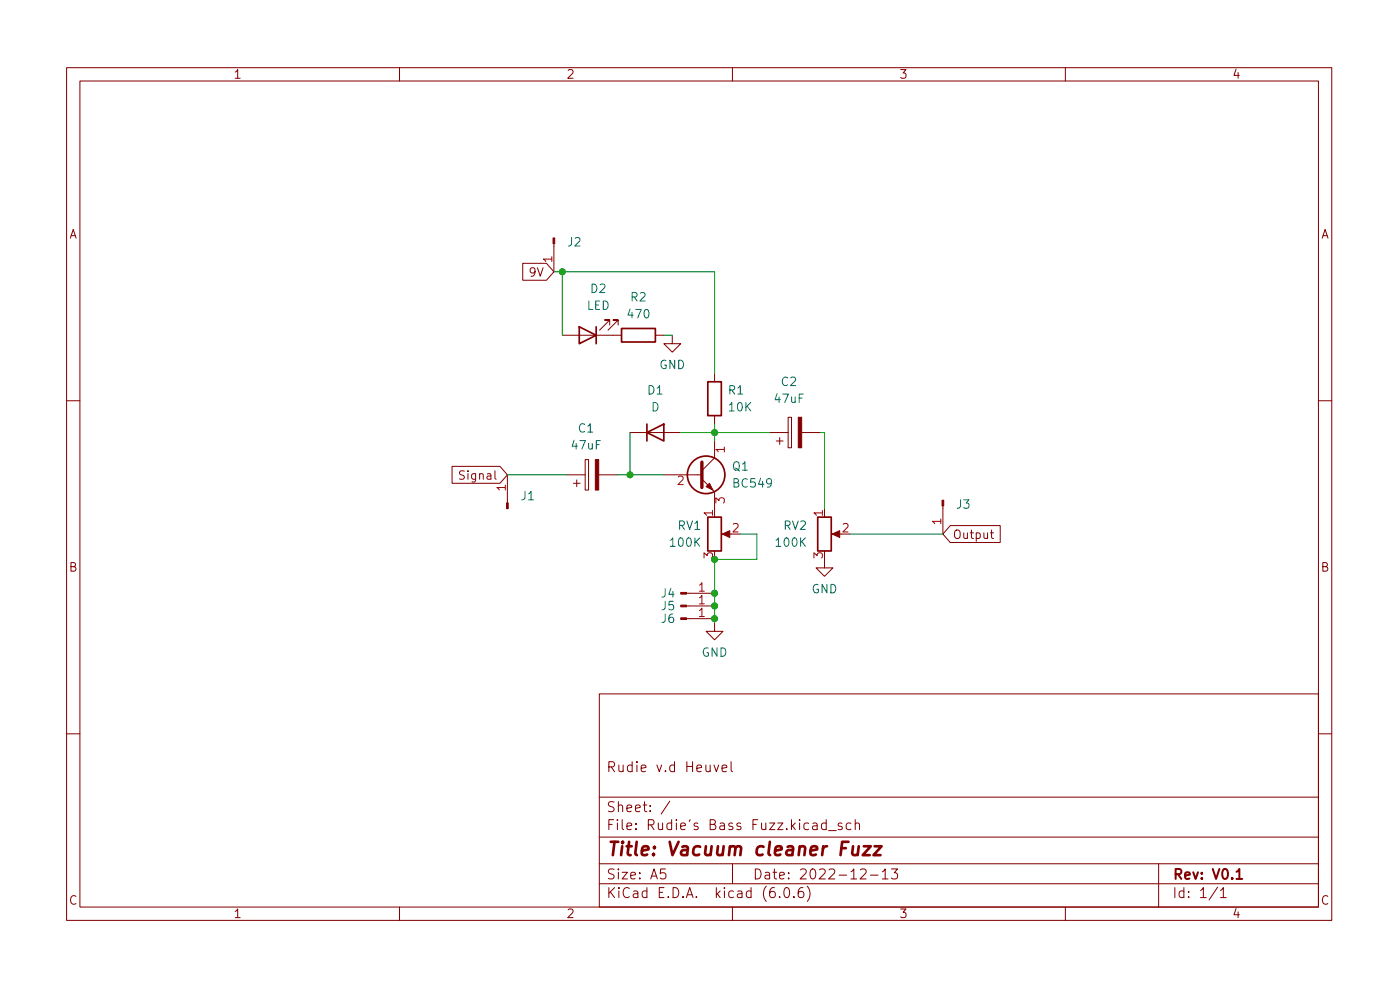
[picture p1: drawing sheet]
<svg xmlns="http://www.w3.org/2000/svg" width="210mm" height="148mm" viewBox="0 0 210 148" stroke-linecap="round" stroke-linejoin="round" font-family="sans-serif">
<g fill="none" stroke="#840000" stroke-width=".15">
<path d="M10 10.2h190v128h-190zM12 12.2h186v124h-186zM60 10.2v2M110 10.2v2M160 10.2v2M78.5 39.5h3.6l1.1 1.3-1.1 1.3h-3.6zM83.2 36.6v4.2M84.5 50.3h8.8M91.6 48.8v-.8h-.8h.8l-1.6 1.6M92.8 48.8v-.8h-.7h.7l-1.5 1.6M98.4 50.3h1.3M101 50.3v1.3h1.2l-1.2 1.3-1.3-1.3h1.3"/>
<path d="M107.3 56v1.3M10 60.2h2M67.9 70h7.2l1.1 1.3-1.1 1.3h-7.2zM76.2 71.3v4.2M85.1 71.3h2.8M86.1 72.6h1M86.6 72v1.1M87.9 69h.5v4.6h-.5zM89.9 71.3h2.8M94.6 64.9h7.6M99.7 71.3h5.7M105.4 71.9l1.9 1.9v2.6"/>
<path d="M107.3 66.2v2.5l-1.9 1.9M107.3 62.4v1.3M115.6 64.9h2.8M116.6 66.2h1M117.1 65.7v1M118.4 62.6h.5v4.6h-.5zM120.4 64.9h2.8M141.6 76v4.2M142.7 78.9h7.5v2.5h-7.5l-1.1-1.2zM148.7 80h.5M148.9 79.6v1.1l.3 .1M198 60.2h2"/>
<path d="M103.1 92.9h4.2M103.1 91h4.2M103.1 89.1h4.2M107.3 93.5v1.3h1.3l-1.3 1.2-1.3-1.2h1.3M108.8 80.2h1.1M123.8 84v1.3h1.3l-1.3 1.2-1.2-1.2h1.2M125.3 80.2h1.1M10 110.2h2M90 104.2h108v32h-108zM90 119.7h108M107.2 114.8l.4 1 .3-1M108.4 115.3l.8-.1-.1-.3-.4-.1-.3 .3 .1 .7h.6"/>
<path d="M109.8 114.3v1.3l.2 .2M198 110.2h2M60 136.2v2M90 132.7h108M90 129.7h108M90 125.7h108M99.9 130.4h-.7v.8l.2-.2 .5 .1 .1 .2-.1 .5-.2 .1h-.3l-.2-.1M100.6 120.3l-1.3 1.9M110 136.2v2M110 129.7v3M117.1 134.6v.1M117.9 133.3l.3-.1a.94 .94 0 0 1 0 1.5h-.1a1 1 0 0 1-.2-1.4z"/>
<path d="M119.2 134.6v.1M120.6 133.2a.59 .59 0 0 0-.7 .7v.6l.1 .2h.4l.3-.1v-.5l-.1-.2-.4-.1-.3 .3M121.2 133a1.72 1.72 0 0 1 0 2.3M124.1 123.6l-.4-.1-.3 .3v.5l.1 .2h.6M124.1 123v1.5M124.4 124.7h1.2M126.4 123.6l-.3-.1-.2 .3v.2l.5 .1v.4h-.5M127.8 123.6l-.4-.1-.3 .3v.5l.1 .2h.6M128.4 123.7a.37 .37 0 0 1 .7 .1v.7M128.4 123v1.5M129.2 130.6l.2-.2 .5 .1a.41 .41 0 0 1 .1 .6l-.8 .8h.9M130.7 131.4h1.2"/>
<path d="M132.5 130.9l.4-.5v1.5M132.5 131.9h.9M133.9 130.4h.9l-.5 .6a.41 .41 0 0 1 .5 .3v.4l-.1 .2h-.6l-.2-.1M160 136.2v2M174 129.7v6.5M182.9 133.2l-1.3 1.9M183.3 133.7l.4-.5v1.5M183.3 134.7h.9"/>
</g>
<path d="M185.7 130.9l.4-.5v1.5M185.7 131.9h.9" fill="none" stroke="#840000" stroke-width=".3"/>
<path d="M128.1 127l-.1 1.1 .1 .2a.57 .57 0 0 0 .7-.1M129 127l-.2 1.4M129.7 127h1.1l-1.2 1.4h1M131.4 127h1l-1.2 1.4h1" fill="none" stroke="#840000" stroke-width=".4"/>
<g fill="#840000" stroke="#840000" stroke-width=".15">
<path d="M76.1 75.5h.2v.9h-.2z"/>
<path d="M119.9 62.6h.5v4.6h-.5z"/>
<path d="M106 73.1l.6-.5 .5 1z"/>
<path d="M89.4 69h.5v4.6h-.5z"/>
<path d="M83.1 35.7h.2v.9h-.2z"/>
<path d="M102.2 92.7h.9v.3h-.9z"/>
<path d="M102.2 90.8h.9v.3h-.9z"/>
<path d="M108.5 80.2l1.1-.5v1z"/>
<path d="M102.2 88.9h.9v.3h-.9z"/>
<path d="M125 80.2l1.1-.5v1z"/>
<path d="M141.5 75.1h.2v.9h-.2z"/>
</g>
<path d="M105.4 69.4v3.8" fill="none" stroke="#840000" stroke-width=".51"/>
<g fill="none" stroke="#840000" stroke-width=".25">
<path d="M87 49.1l2.5 1.2-2.5 1.3zM89.5 49.1v2.5M93.3 49.3h5.1v2h-5.1zM106.3 57.3h2v5.1h-2zM97.2 64.9l2.5-1.2v2.5zM97.2 63.7v2.5M106.3 77.6h2v5.1h-2zM122.8 77.6h2v5.1h-2z"/>
<circle cx="106" cy="71.3" r="2.82"/>
</g>
<path d="M83.2 40.8h24.1v15.2M84.5 40.8v9.5M99.7 50.3h1.3M76.2 71.3h8.9M92.7 71.3h7M94.6 64.9v6.4M102.2 64.9h13.4M107.3 63.7v2.5M123.2 64.9h.6v11.5M111.1 80.2h2.6v3.8h-6.4v9.5M127.6 80.2h14" fill="none" stroke="#009600" stroke-width=".15"/>
<g fill="#009600" stroke="#009600" stroke-width=".15">
<circle cx="107.3" cy="64.9" r=".46"/>
<circle cx="84.5" cy="40.8" r=".46"/>
<circle cx="94.6" cy="71.3" r=".46"/>
<circle cx="107.3" cy="92.9" r=".46"/>
<circle cx="107.3" cy="91" r=".46"/>
<circle cx="107.3" cy="89.1" r=".46"/>
<circle cx="107.3" cy="84" r=".46"/>
</g>
<text font-size="2.8" fill="#840000" x="91" y="128.5">Title: Vacuum cleaner Fuzz</text>
<g font-size="2.1" fill="#840000">
<text x="91" y="115.9">Rudie v.d Heuvel</text>
<text x="91" y="124.6">File: Rudie's Bass Fuzz.kicad_sch</text>
<text x="91" y="121.9">Sheet: /</text>
<text x="91" y="134.8">KiCad E.D.A. kicad (6.0.6)</text>
<text x="91" y="132">Size: A5</text>
<text x="113" y="132">Date: 2022-12-13</text>
<text x="176" y="132">Rev: V0.1</text>
<text x="176" y="134.8">Id: 1/1</text>
</g>
<g font-size="1.8" fill="#840000">
<text x="35" y="11.8">1</text>
<text x="85" y="11.8">2</text>
<text x="135" y="11.8">3</text>
<text x="185" y="11.8">4</text>
<text x="10.3" y="35.8">A</text>
<text x="198.4" y="35.8">A</text>
<text x="79.6" y="41.5">9V</text>
<text x="69.5" y="72">Signal</text>
<text x="143" y="80.9">Output</text>
<text x="10.3" y="85.8">B</text>
<text x="198.4" y="85.8">B</text>
<text x="10.3" y="135.8">C</text>
<text x="35" y="137.8">1</text>
<text x="85" y="137.8">2</text>
<text x="135" y="137.8">3</text>
<text x="185" y="137.8">4</text>
<text x="198.4" y="135.8">C</text>
</g>
<g font-size="1.8" fill="#a90000">
<text x="82.9" y="39.4" transform="rotate(-90 82.9 39.4)">1</text>
<text x="108.8" y="68" transform="rotate(-90 108.8 68)">1</text>
<text x="75.9" y="73.7" transform="rotate(-90 75.9 73.7)">1</text>
<text x="101.7" y="72.8">2</text>
<text x="107.1" y="77.5" transform="rotate(-90 107.1 77.5)">1</text>
<text x="108.8" y="75.6" transform="rotate(-90 108.8 75.6)">3</text>
<text x="123.6" y="77.5" transform="rotate(-90 123.6 77.5)">1</text>
<text x="107.1" y="83.8" transform="rotate(-90 107.1 83.8)">3</text>
<text x="110" y="79.9">2</text>
<text x="123.6" y="83.8" transform="rotate(-90 123.6 83.8)">3</text>
<text x="126.5" y="79.9">2</text>
<text x="141.4" y="78.8" transform="rotate(-90 141.4 78.8)">1</text>
<text x="104.9" y="88.8">1</text>
<text x="104.9" y="92.6">1</text>
<text x="104.9" y="90.7">1</text>
</g>
<g font-size="1.8" fill="#006464">
<text x="85.3" y="37">J2</text>
<text x="88.1" y="46.5">LED</text>
<text x="88.7" y="44">D2</text>
<text x="94.4" y="47.8">470</text>
<text x="94.8" y="45.2">R2</text>
<text x="97.3" y="59.2">D1</text>
<text x="99" y="55.4">GND</text>
<text x="109.4" y="59.2">R1</text>
<text x="117.4" y="57.9">C2</text>
<text x="86.9" y="64.9">C1</text>
<text x="97.8" y="61.8">D</text>
<text x="109.5" y="61.8">10K</text>
<text x="116.4" y="60.5">47uF</text>
<text x="85.9" y="67.5">47uF</text>
<text x="110" y="70.6">Q1</text>
<text x="78.3" y="75.1">J1</text>
<text x="110.3" y="73.2">BC549</text>
<text x="143.7" y="76.4">J3</text>
<text x="100.8" y="82.1">100K</text>
<text x="101.8" y="79.5">RV1</text>
<text x="116.6" y="82.1">100K</text>
<text x="117.7" y="79.5">RV2</text>
<text x="99.3" y="89.7">J4</text>
<text x="121.9" y="89.1">GND</text>
<text x="99.3" y="93.5">J6</text>
<text x="99.3" y="91.6">J5</text>
<text x="105.3" y="98.6">GND</text>
</g>
</svg>
